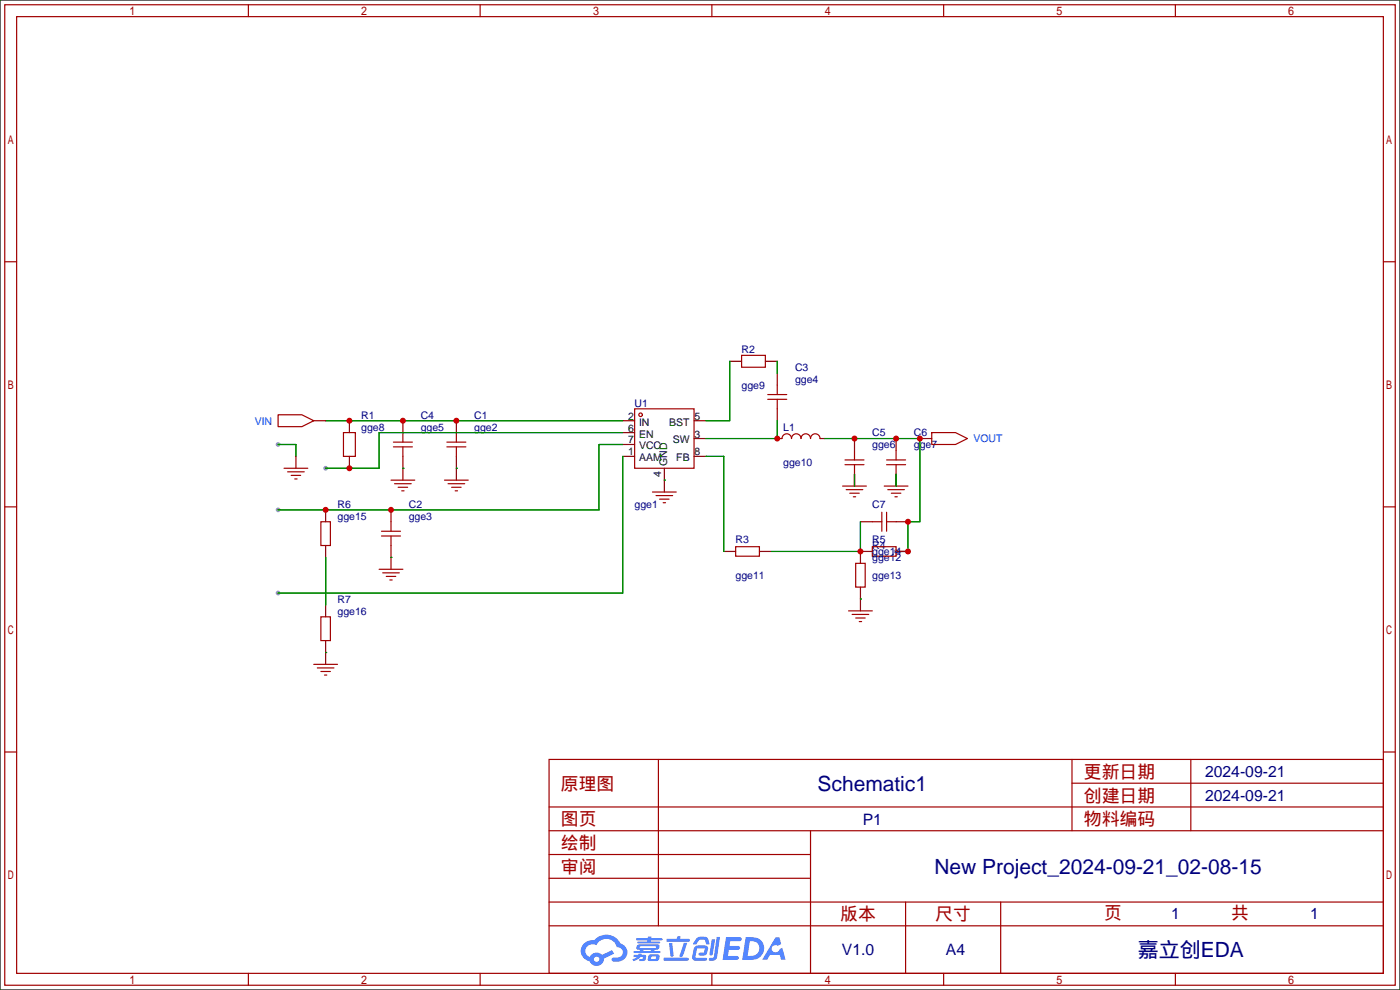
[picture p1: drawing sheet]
<svg xmlns="http://www.w3.org/2000/svg" width="299mm" height="212mm" viewBox="0 0 299 212" stroke-linecap="round" stroke-linejoin="round" font-family="sans-serif">
<path d="M0 0h299.2v211.6h-299.2z" fill="#fff" stroke="#000" stroke-width=".25"/>
<g fill="#999">
<circle cx="59.4" cy="109" r=".51"/>
<circle cx="191.5" cy="117.9" r=".51"/>
<circle cx="59.4" cy="95" r=".51"/>
<circle cx="59.4" cy="126.7" r=".51"/>
<circle cx="69.6" cy="100.1" r=".51"/>
</g>
<g fill="none" stroke="#a10000" stroke-width=".25">
<path d="M1 1h297.2v209.6h-297.2zM3.6 3.6h292.1v204.4h-292.1zM53.1 1v2.6M102.6 1v2.6M152.1 1v2.6M201.7 1v2.6M251.2 1v2.6M1 55.9h2.6M295.7 55.9h2.5M1 108.3h2.6M295.7 108.3h2.5M1 160.7h2.6"/>
<path d="M117.3 162.3h178.4v45.7h-178.4zM117.3 177.5h178.4M117.3 172.5h178.4M140.7 162.3v35.6M173.2 177.5v30.5M229.1 162.3v15.2M229.1 167.4h66.6M254.5 162.3v15.2M295.7 160.7h2.5M117.3 182.6h55.9M117.3 197.9h178.4M117.3 192.8h178.4"/>
<path d="M117.3 187.7h55.9M193.5 192.8v15.2M213.9 192.8v15.2M53.1 208v2.6M102.6 208v2.6M152.1 208v2.6M201.7 208v2.6M251.2 208v2.6"/>
</g>
<g fill="#5487ff">
<path d="M155.2 200.3h2.6a.48 .48 0 0 1 .7 .4 .48 .48 0 0 1-.6 .4h-1.8l-.2 1.1h1.9a.43 .43 0 0 1 .4 .4 .43 .43 0 0 1-.5 .4h-1.9l-.2 1.3h1.7a.45 .45 0 0 1 .5 .2 .45 .45 0 0 1-.1 .6h-3.3z"/>
<path d="M165.7 200.3h.9l.4 1.5-.8 .3a.84 .84 0 0 0-1.2 .3 .84 .84 0 0 0 .4 1.1 .84 .84 0 0 0 1.1-.4l.1-.2 .6-.3 .7 2.5h-1l-.2-1h-2.1l-.6 1h-1.1z"/>
<path d="M152.1 200.8h.7l-.5 3.1a.36 .36 0 0 1-.3 .3 .36 .36 0 0 1-.4-.3z"/>
<path d="M153.2 200.2h.7l-.6 4.3a1.13 1.13 0 0 1-1.8 .6l.2-.4h.7l.2-.2z"/>
<path d="M148.9 200.6l.6-.4h1a.77 .77 0 0 1 .9 .5l.3 1-.2 .2h-.5l-.3-.9-.2-.2-1 .1-.7 1-.6-.1-.1-.2z"/>
<path d="M148.4 202.4l.6-.3h1.7a.81 .81 0 0 1 .7 .5 .81 .81 0 0 1-.2 .8 .81 .81 0 0 1-.9 .8h-.7a.32 .32 0 0 1-.3-.3 .32 .32 0 0 1 .4-.3h.7l.2-.9-1.6 .1-.4 1.8 2.2 .1a.32 .32 0 0 1 .3 .4 .32 .32 0 0 1-.4 .2h-2.2l-.5-.3-.1-.5z"/>
<path d="M141.9 204.7h5a.33 .33 0 0 1 .3 .3 .33 .33 0 0 1-.3 .3h-4.9l-.2-.1z"/>
<path d="M146.1 201.5h.8l-.7 2a.98 .98 0 0 1-.7 1.1l-.3-.3z"/>
<path d="M143 201.6h.7l.3 2.5a.34 .34 0 0 1-.3 .4 .34 .34 0 0 1-.4-.3z"/>
<path d="M142.5 200.7h2.1l.3-.6h.6l-.1 .6h1.7a.32 .32 0 0 1 .4 .3 .32 .32 0 0 1-.4 .3h-4.5l-.2-.2z"/>
<path d="M135.5 204.1h.9l.1-.3h.6v.3h.8a.82 .82 0 0 1-.5 1.3h-.8v-.4l.7-.1 .1-.3a.68 .68 0 0 0-1 .4l-1.1 .4-.1-.4 .9-.5h-.7z"/>
<path d="M136 200.5h2.4l.1-.3h.7v.3h2.2l.2 .3-.2 .2h-2.3v.2h1.8l.2 .3-.2 .1h-4.5l-.1-.4h2l.1-.2h-2.3l-.1-.2z"/>
<path d="M159.4 200.3l-.8 4.9h1.7a2.5 2.5 0 0 0 3-2.5 2.5 2.5 0 0 0-3.1-2.4zM160.3 201.1a1.61 1.61 0 0 1 2 1.5 1.61 1.61 0 0 1-1.8 1.7h-.7z"/>
<path d="M136.2 202a.55 .55 0 0 0-.2 .8 .55 .55 0 0 0 .7 .2l.1 .3h-1.3v.3l5.4 .1 .3-.2-.2-.2h-1.2l.2-.3a.7 .7 0 0 0 .8-.3 .7 .7 0 0 0 0-.8l-4.2-.1zM136.8 202.3l3.3-.1 .1 .1-.2 .3h-3.2zM137.5 203h1.7l-.2 .3h-1.4z"/>
<path d="M138.6 204.2a1.05 1.05 0 0 0 0 1.2 2.91 2.91 0 0 0 2.2-.2 .98 .98 0 0 0 0-1.2h-1.6zM139.2 204.5l.9-.1 .1 .4-.2 .2-.8-.1z"/>
<path d="M124.9 201.6a2.23 2.23 0 0 0-.7 2.3 2.23 2.23 0 0 0 1.8 1.6 1.58 1.58 0 0 0 1.8 .9 1.58 1.58 0 0 0 1.3-1.5l2.2-1.1-.5-.7-2.1 1a1.65 1.65 0 0 0-2.7 .4 1.45 1.45 0 0 1-.8-1.9 1.45 1.45 0 0 1 2-.7l.3 .1a2.3 2.3 0 0 1 2.3-1.3 2.3 2.3 0 0 1 2 1.7 1.12 1.12 0 0 1 1.3 1 1.12 1.12 0 0 1-1.1 1.2h-.7a.45 .45 0 0 0-.6 .4 .45 .45 0 0 0 .5 .5 2.21 2.21 0 0 0 2.2-.5 2.21 2.21 0 0 0 .5-2.3 2.13 2.13 0 0 0-1.3-1.1 3.3 3.3 0 0 0-5.6-.7l-1.1 .1zM127 205a.57 .57 0 0 1 1.1 0 .57 .57 0 0 1-1.1 0z"/>
</g>
<g fill="none" stroke="#a10000" stroke-width=".25">
<path d="M158.5 75.9h5.1v2.6h-5.1zM59.4 88.6h5.1l2.6 1.3-2.6 1.3h-5.1zM73.4 92.5h2.5v5h-2.5zM84.1 95.5h4M84.1 94.5h4M86.1 92.5v2M86.1 95.5v2M95.5 95.5h4.1M95.5 94.5h4.1M97.5 92.5v2M97.5 95.5v2M135.6 87.4h12.7v12.7h-12.7z"/>
<path d="M164.1 84.3h4M164.1 85.3h4M166.1 82.3v2M166.1 85.3v2.1M167.1 93.7a1.02 1.02 0 0 1 1.1-1 1.02 1.02 0 0 1 1 1 1.02 1.02 0 0 1 1-1 1.02 1.02 0 0 1 1 1 1.02 1.02 0 0 1 1-1 1.02 1.02 0 0 1 1 1 1.02 1.02 0 0 1 1-1 1.02 1.02 0 0 1 1.1 1M180.6 99.3h4.1M180.6 98.3h4.1M182.6 96.3v2M182.6 99.3v2M189.5 99.3h4M189.5 98.3h4M191.5 96.3v2"/>
<path d="M191.5 99.3v2M199.1 92.5h5.1l2.6 1.2-2.6 1.3h-5.1zM60.7 100.1h5.1M61.5 100.8h3.5M62.2 101.6h2.1M63 102.4h.5M68.6 111.5h2v5.1h-2zM81.5 114.6h4.1M81.5 113.5h4.1M83.6 111.5v2M83.6 114.6v2M83.6 102.6h5"/>
<path d="M84.3 103.4h3.6M85.1 104.1h2M85.9 104.9h.5M95 102.6h5.1M95.8 103.4h3.5M96.5 104.1h2.1M97.3 104.9h.5M139.4 105.2h5.1M140.2 105.9h3.6M141 106.7h2M141.7 107.4h.5M157.2 116.8h5.1v2.1h-5.1z"/>
<path d="M180.1 103.9h5.1M180.8 104.6h3.6M181.6 105.4h2M182.4 106.2h.5M186.4 116.8h5.1v2.1h-5.1zM186.4 111.5h2.1M188.5 109.5v4M189 103.9h5.1M189.5 111.5h2M189.5 109.5v4M189.7 104.6h3.6M190.5 105.4h2"/>
<path d="M191.3 106.2h.5M68.6 131.8h2v5.1h-2zM81 121.7h5.1M81.8 122.4h3.5M82.5 123.2h2.1M83.3 124h.5M181.4 130.6h5M182.1 131.3h3.6M182.9 120.4h2v5.1h-2zM182.9 132.1h2M183.6 132.8h.5M67.1 142h5"/>
<path d="M67.8 142.7h3.6M68.6 143.5h2M69.3 144.3h.5"/>
<circle cx="136.9" cy="88.6" r=".38"/>
</g>
<g fill="none" stroke="#870000" stroke-width=".25">
<path d="M156 77.2h2.5M163.6 77.2h2.5M166.1 79.8v2.5M63.2 97.5v2.6M67.1 89.9h2.5M74.7 89.9v2.6M74.7 97.5v2.6M86.1 89.9v2.6M86.1 97.5v5.1M97.5 89.9v2.6M97.5 97.5v5.1M133.1 97.5h2.5"/>
<path d="M133.1 89.9h2.5M133.1 92.5h2.5M133.1 95h2.5M148.3 97.5h2.6M148.3 89.9h2.6M148.3 93.7h2.6M166.1 93.7h1M166.1 87.4v2.5M175.3 93.7h1M182.6 93.7v2.6M191.5 93.7v2.6M196.6 93.7h2.5"/>
<path d="M69.6 109v2.5M69.6 116.6v2.5M83.6 109v2.5M83.6 116.6v5.1M142 100.1v5.1M154.7 117.9h2.5M162.3 117.9h2.5M182.6 101.3v2.6M183.9 111.5h2.5M186.4 117.9h-2.5v2.5M191.5 101.3v2.6M191.5 117.9h2.6"/>
<path d="M191.5 111.5h2.6M69.6 129.3v2.5M69.6 136.9v5.1M183.9 125.5v5.1"/>
</g>
<g fill="none" stroke="#008700" stroke-width=".25">
<path d="M156 77.2v12.7h-5.1M166.1 77.2v2.6M59.4 95h3.8v2.5M69.6 89.9h63.5M133.1 95h-5.1v14h-68.6M133.1 97.5v29.2h-73.7M133.1 92.5h-52.1v7.6h-11.4M150.9 97.5h3.8v20.4M166.1 89.9v3.8h-15.2M176.3 93.7h20.3v17.8h-2.5v6.4h-2.6M69.6 119.1v10.2M83.6 119.1h.1"/>
<path d="M86.1 100.1h.1M97.5 100.1h.1M142 102.6h.1M182.6 101.3v2.6M183.9 111.5v6.4h-19.1M191.5 101.3v2.6M69.6 139.4h.1M183.9 128h.1"/>
</g>
<g fill="#c00">
<circle cx="97.5" cy="89.9" r=".63"/>
<circle cx="86.1" cy="89.9" r=".63"/>
<circle cx="74.7" cy="89.9" r=".63"/>
<circle cx="83.6" cy="109" r=".63"/>
<circle cx="69.6" cy="109" r=".63"/>
<circle cx="166.1" cy="93.7" r=".63"/>
<circle cx="182.6" cy="93.7" r=".63"/>
<circle cx="191.5" cy="93.7" r=".63"/>
<circle cx="196.6" cy="93.7" r=".63"/>
<circle cx="194.1" cy="111.5" r=".63"/>
<circle cx="194.1" cy="117.9" r=".63"/>
<circle cx="183.9" cy="117.9" r=".63"/>
<circle cx="74.7" cy="100.1" r=".63"/>
</g>
<g font-size="4.5" fill="#000080">
<text x="174.7" y="169">Schematic1</text>
<text x="199.7" y="186.8">New Project_2024-09-21_02-08-15</text>
<text x="243.2" y="204.6">嘉立创EDA</text>
</g>
<g font-size="3.8" fill="#a00000">
<text x="231.6" y="166.2">更新日期</text>
<text x="119.9" y="168.8">原理图</text>
<text x="231.6" y="171.3">创建日期</text>
<text x="119.9" y="176.4">图页</text>
<text x="231.6" y="176.4">物料编码</text>
<text x="119.9" y="181.5">绘制</text>
<text x="119.9" y="186.6">审阅</text>
<text x="179.6" y="196.7">版本</text>
<text x="199.9" y="196.7">尺寸</text>
<text x="236" y="196.5">页</text>
<text x="263.1" y="196.5">共</text>
</g>
<g font-size="3.4" fill="#000080">
<text x="257.6" y="166.1">2024-09-21</text>
<text x="257.6" y="171.2">2024-09-21</text>
<text x="184.4" y="176.2">P1</text>
<text x="250.3" y="196.3">1</text>
<text x="280" y="196.3">1</text>
<text x="179.9" y="204.2">V1.0</text>
<text x="202.2" y="204.2">A4</text>
</g>
<g font-size="2.2" fill="#000080">
<text x="158.5" y="75.5">R2</text>
<text x="158.5" y="83.1">gge9</text>
<text x="169.9" y="79.3">C3</text>
<text x="169.9" y="81.8">gge4</text>
<text x="77.2" y="89.5">R1</text>
<text x="89.9" y="89.5">C4</text>
<text x="101.3" y="89.5">C1</text>
<text x="135.6" y="86.9">U1</text>
<text x="77.2" y="92">gge8</text>
<text x="89.9" y="92">gge5</text>
<text x="101.3" y="92">gge2</text>
<text x="167.4" y="92">L1</text>
<text x="186.4" y="93.3">C5</text>
<text x="186.4" y="95.8">gge6</text>
<text x="195.3" y="93.3">C6</text>
<text x="195.3" y="95.8">gge7</text>
<text x="167.4" y="99.6">gge10</text>
<text x="72.1" y="108.5">R6</text>
<text x="72.1" y="111.1">gge15</text>
<text x="87.4" y="108.5">C2</text>
<text x="87.4" y="111.1">gge3</text>
<text x="135.6" y="108.5">gge1</text>
<text x="186.4" y="108.5">C7</text>
<text x="157.2" y="116.1">R3</text>
<text x="186.4" y="117.4">R4</text>
<text x="186.4" y="119.9">gge12</text>
<text x="186.4" y="116.1">R5</text>
<text x="186.4" y="118.7">gge14</text>
<text x="157.2" y="123.8">gge11</text>
<text x="186.4" y="123.8">gge13</text>
<text x="72.1" y="128.8">R7</text>
<text x="72.1" y="131.4">gge16</text>
</g>
<g font-size="2.2">
<text x="134.3" y="89.7">2</text>
<text x="148.5" y="89.7">5</text>
<text x="134.3" y="92.2">6</text>
<text x="134.3" y="94.8">7</text>
<text x="136.6" y="91">IN</text>
<text x="136.6" y="93.5">EN</text>
<text x="143" y="91">BST</text>
<text x="143.8" y="94.8">SW</text>
<text x="148.5" y="93.5">3</text>
<text x="134.3" y="97.3">1</text>
<text x="136.6" y="98.6">AAM</text>
<text x="136.6" y="96.1">VCC</text>
<text x="141.3" y="101.9" transform="rotate(-90 141.3 101.9)">4</text>
<text x="142.6" y="99.6" transform="rotate(-90 142.6 99.6)">GND</text>
<text x="144.5" y="98.6">FB</text>
<text x="148.5" y="97.3">8</text>
</g>
<g font-size="2.2" fill="#00f">
<text x="54.4" y="90.7">VIN</text>
<text x="208" y="94.5">VOUT</text>
</g>
</svg>
